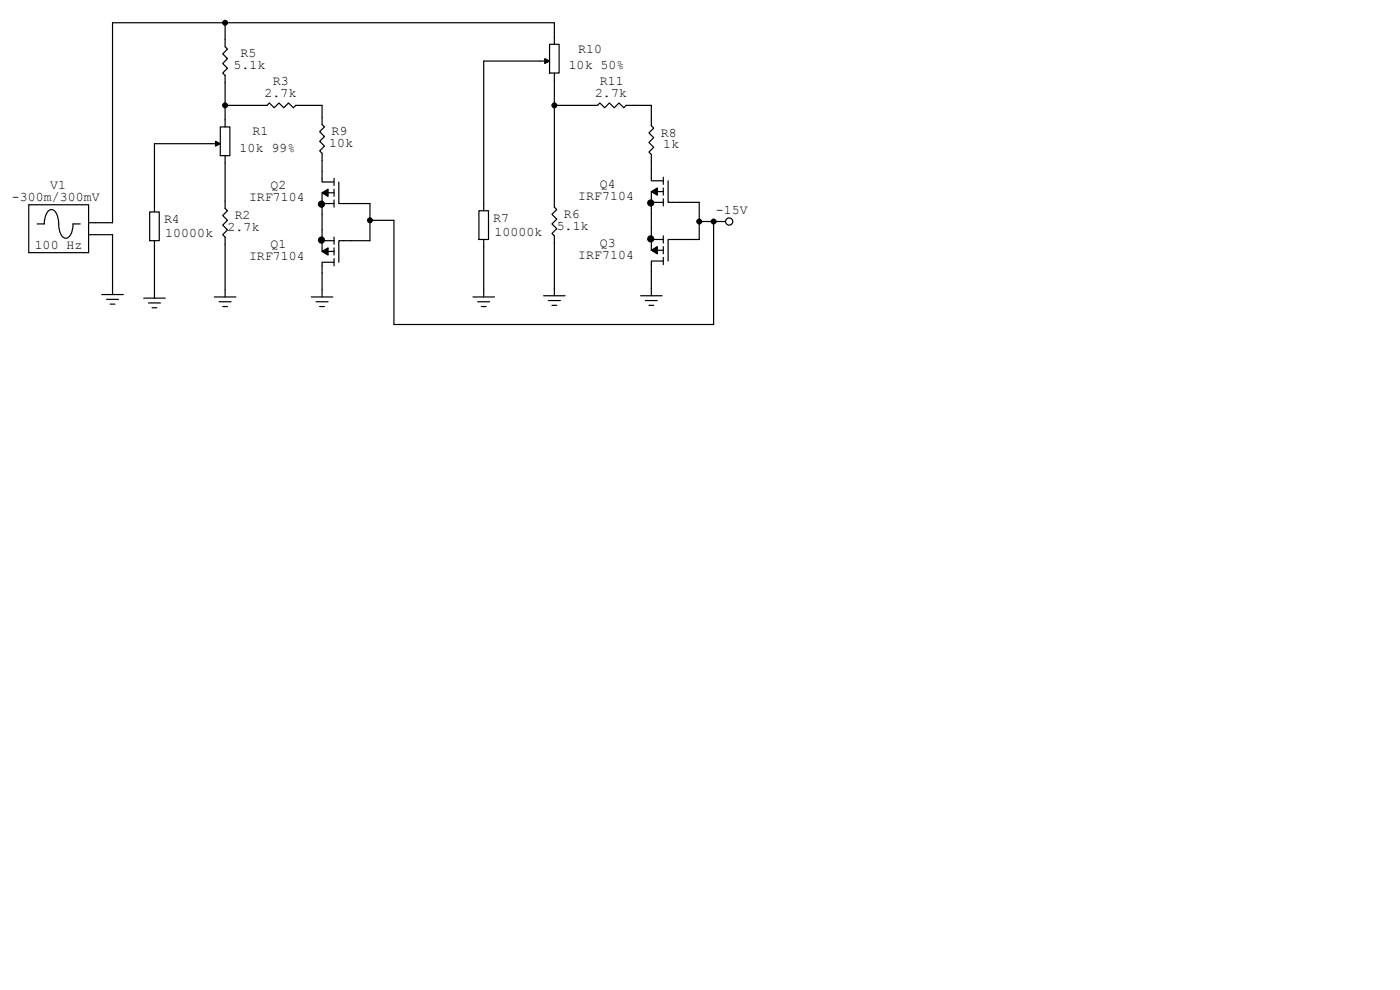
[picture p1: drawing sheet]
<svg xmlns="http://www.w3.org/2000/svg" width="297mm" height="210mm" viewBox="0 0 297 210" stroke-linecap="round" stroke-linejoin="round" font-family="sans-serif">
<path d="M138.2 36.1v2.3h2.5M140.7 37.6v1.5M140.7 39.9v1.5M141.7 38.4v4.5h2.6M138.2 42.9h2.5M140.7 40.6h-2.5v4.6M140.7 42.2v1.5M152.4 47h1.5" fill="none" stroke="#000" stroke-width=".25"/>
<g fill="#000" stroke="#000" stroke-width=".25">
<path d="M138.2 40.6l1.2-.7v1.5z"/>
<circle cx="138" cy="43.1" r=".64"/>
</g>
<circle cx="154.7" cy="47" r=".76" fill="#fff" stroke="#000" stroke-width=".25"/>
<g fill="none" stroke="#000" stroke-width=".25">
<path d="M114.6 13h1.5M116.6 9.4h2v6.1h-2zM117.6 7.9v1.5M117.6 15.5v1.5M138.2 48.5v4.6h2.5M138.2 50.8h2.5M140.7 55.4h-2.5v2.3M140.7 50v1.6M140.7 52.3v1.5M140.7 54.6v1.5M144.3 50.8h-2.6v4.6M100.3 63h4.6"/>
<path d="M101.3 64h2.6M102.1 65h1M102.6 61.5v1.5M115.3 62.7h4.6M116.3 63.8h2.6M117.1 64.8h1M117.6 61.2v1.5M135.9 62.7h4.6M136.9 63.8h2.5M137.7 64.8h1M138.2 61.2v1.5"/>
</g>
<g fill="#000" stroke="#000" stroke-width=".25">
<path d="M115.6 12.4l1 .6-1 .5zM138.2 53.1l1.2-.8v1.5z"/>
<circle cx="138" cy="50.7" r=".64"/>
</g>
<path d="M6.1 43.4h12.7v10.2h-12.7z" fill-rule="evenodd" fill="#fff" stroke="#000" stroke-width=".25"/>
<g fill="none" stroke="#000" stroke-width=".25">
<path d="M47.8 4.8v5.1l.5 .5-1.1 1 1.1 1-1.1 1.1 1.1 1-1.1 1 .6 .5v10.9M114.6 13h-12v31.7M117.6 17v26.9l.5 .5-1 1.1 1 1-1 1 1 1-1 1 .5 .5v11.2M117.6 7.9v-3.1h-93.7v42.4h-5.1M46.2 30.5h-13.4v14.5M46.7 26.9h2.1v6.1h-2.1zM47.8 22.4h8.8l.5-.6 1.1 1.1 1-1.1 1 1.1 1-1.1 1 1.1 .5-.5h5.6v4l.5 .5-1 1 1 1.1-1 1 1 1-1 1 .5 .5v6.1h2.6M47.8 33v11.2l.5 .5-1.1 1 1.1 1-1.1 1.1 1.1 1-1.1 1 .6 .5v12.7M70.9 37.8v1.6M71.9 38.6v4.6h6.6v7.9h-6.6v4.5M117.6 22.4h9.1l.6-.6 1 1.1 1-1.1 1 1.1 1-1.1 1 1.1 .5-.5h5.4v4.3l.5 .5-1 1 1 1-1 1 1 1-1 1.1 .5 .5v3.3M7.9 47.5h1.5a3.4 3.4 0 0 1 1.2-3 1.19 1.19 0 0 1 1.5 1.1l.3 1.9a3.4 3.4 0 0 0 1.2 3 1.19 1.19 0 0 0 1.6-1.1l.3-1.9h1.5"/>
<path d="M18.8 49.8h5.1v12.7M31.7 45h2.1v6.1h-2.1zM32.8 51.1v12.1M68.3 51.1h2.6M68.3 43.2h2.6M70.9 55.6h-2.6v7.4M70.9 40.9h-2.6v12.4h2.6M70.9 40.1v1.6M70.9 42.4v1.5M70.9 50.3v1.5M70.9 52.6v1.5M70.9 54.9v1.5"/>
<path d="M78.5 46.7h5.1v22.1h67.8v-21.8M101.6 44.7h2v6.1h-2zM102.6 50.8v10.7M138.2 45.2v3.3M138.2 57.7v3.5M144.3 42.9h4v7.9h-4M148.3 47h4.1M21.6 62.5h4.6M22.6 63.5h2.5M23.4 64.5h1M30.5 63.2h4.6M31.5 64.3h2.5"/>
<path d="M32.3 65.3h1M45.5 63h4.5M46.5 64h2.5M47.2 65h1.1M66 63h4.6M67.1 64h2.5M67.8 65h1"/>
</g>
<g fill="#000" stroke="#000" stroke-width=".25">
<path d="M45.7 30l1 .5-1 .5zM68.3 53.3l1.3-.7v1.5zM68.3 40.9l1.3-.8v1.6z"/>
<circle cx="47.8" cy="4.8" r=".51"/>
<circle cx="47.8" cy="22.4" r=".51"/>
<circle cx="117.6" cy="22.4" r=".51"/>
<circle cx="68.2" cy="50.9" r=".64"/>
<circle cx="68.2" cy="43.3" r=".64"/>
<circle cx="78.5" cy="46.7" r=".51"/>
<circle cx="148.3" cy="47" r=".51"/>
<circle cx="151.4" cy="47" r=".51"/>
</g>
<g font-size="2.8">
<text x="122.7" y="11.2">R10</text>
<text x="49.5" y="14.7">5.1k</text>
<text x="51.1" y="12.2">R5</text>
<text x="120.6" y="14.7">10k 50%</text>
<text x="56.1" y="20.6">2.7k</text>
<text x="57.9" y="18">R3</text>
<text x="126.2" y="20.6">2.7k</text>
<text x="127.3" y="18">R11</text>
<text x="53.6" y="28.7">R1</text>
<text x="70.4" y="28.7">R9</text>
<text x="140.2" y="29">R8</text>
<text x="50.8" y="32.3">10k 99%</text>
<text x="69.8" y="31.2">10k</text>
<text x="140.7" y="31.5">1k</text>
<text x="10.7" y="40.1">V1</text>
<text x="57.4" y="40.1">Q2</text>
<text x="127.3" y="39.9">Q4</text>
<text x="2.5" y="42.7">-300m/300mV</text>
<text x="34.8" y="47.2">R4</text>
<text x="49.8" y="46.5">R2</text>
<text x="52.8" y="42.7">IRF7104</text>
<text x="104.6" y="47">R7</text>
<text x="119.6" y="46.2">R6</text>
<text x="122.7" y="42.4">IRF7104</text>
<text x="151.9" y="45.5">-15V</text>
<text x="7.4" y="52.8">100 Hz</text>
<text x="35.1" y="50.3">10000k</text>
<text x="48.3" y="49">2.7k</text>
<text x="57.4" y="52.6">Q1</text>
<text x="104.9" y="50">10000k</text>
<text x="118.1" y="48.8">5.1k</text>
<text x="127.3" y="52.3">Q3</text>
<text x="52.8" y="55.1">IRF7104</text>
<text x="122.7" y="54.9">IRF7104</text>
</g>
</svg>
